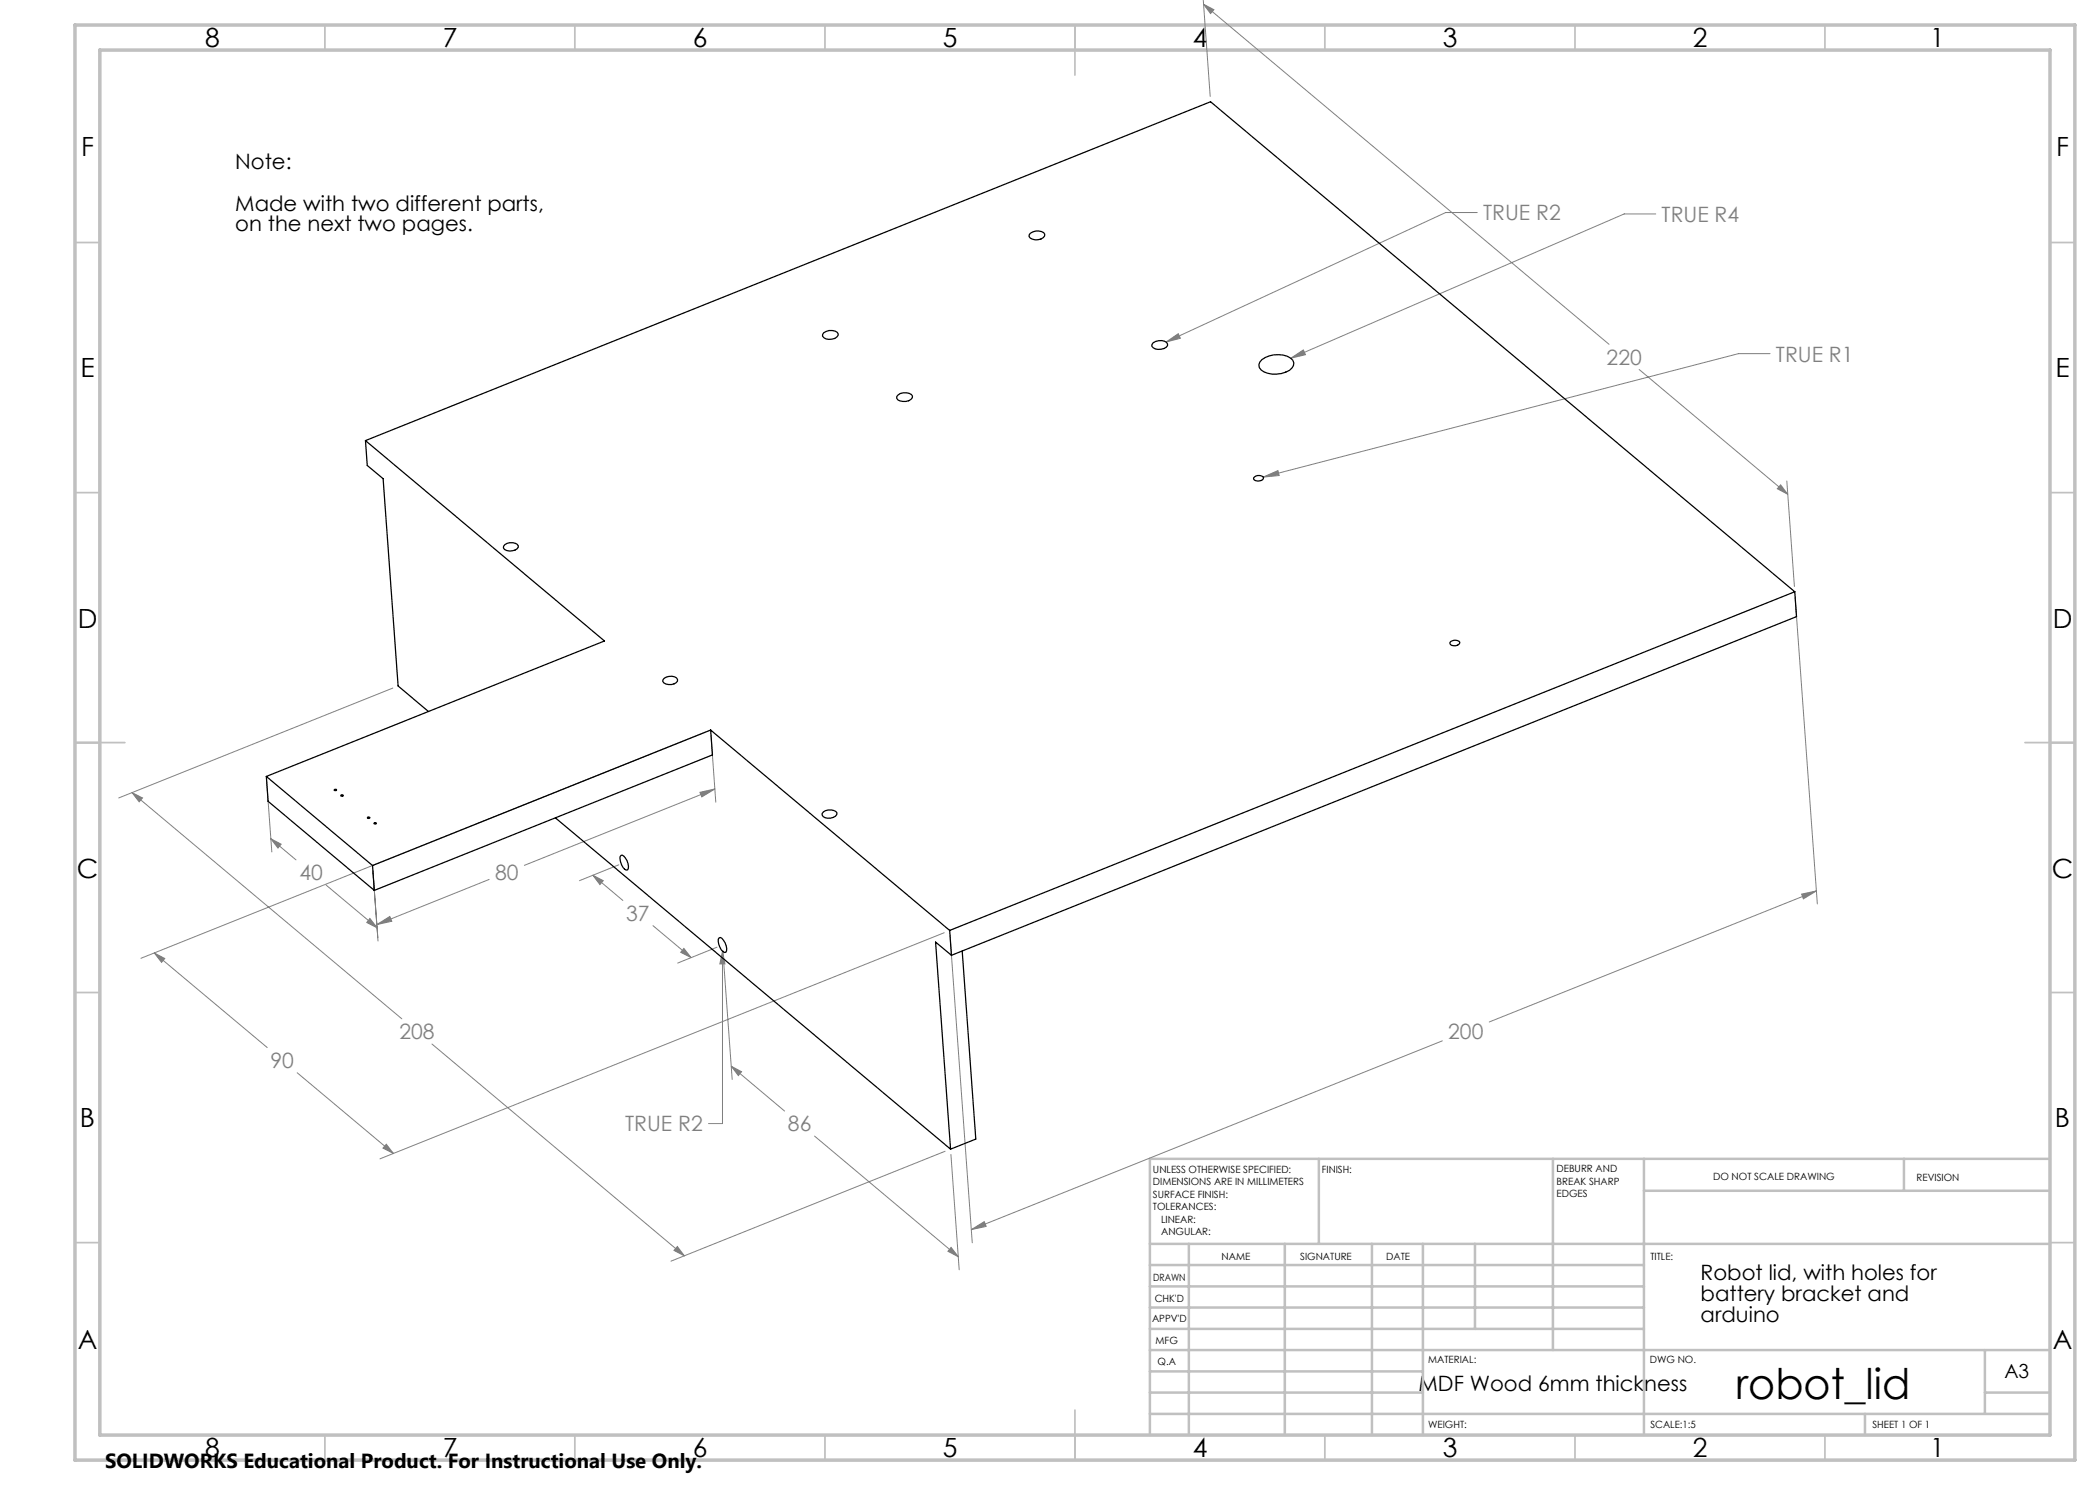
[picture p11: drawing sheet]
<svg xmlns="http://www.w3.org/2000/svg" width="420mm" height="297mm" viewBox="0 0 420 297" stroke-linecap="round" stroke-linejoin="round" font-family="sans-serif">
<g fill="none" stroke="#808080" stroke-width=".2">
<path d="M240.6 -.1l1.4 19.4M240.7 .8l81.1 68.1M240.7 .8l2.1 1.1-.7 .8zM295.5 42.5h-6.4l-55.9 25.9M331.2 42.8h-6.4l-66.6 28.8M233.2 68.4l2.5-1.7 .4 1zM258.2 71.6l2.5-1.6 .4 .9zM327.8 73.9l29.7 24.9M354 70.7h-6.3l-95.1 24.7M252.6 95.4l3-1.3 .2 1zM356.1 97l1.4 1.8-2-1zM357.4 96.2l1.5 21.1"/>
<path d="M359 119.4l4.5 61.4M78.6 137.6l-54.9 22M26.4 158.5l54 45.3M26.4 158.5l2.1 1.1-.7 .8zM53.3 156.3l1.1 14.1M140 158.5l3-.7-2.6 1.6zM141 146.4l-112.8 45.3M142.2 147.1l1 13.3M143 157.8l-38.1 15.3M54.2 167.7l5 4.3M54.2 167.7l2 1.1-.6 .8zM65.2 177l10.2 8.6"/>
<path d="M97.8 175.9l-22.4 9M118.6 175l6 5.1M118.6 175l2.1 1.1-.7 .8zM123.8 173l-7.9 3.1M360.3 178.8l3-.6-2.6 1.6zM363.3 178.2l-65.4 26.2M30.9 190.6l22.5 18.9M30.9 190.6l2 1.1-.6 .8zM74 183.7l1.4 1.9-2.1-1.1zM75.4 184.9l2.6-1.6 .4 1zM75.6 187.5l-1-13.3 1 14M130.6 185.1l7.6 6.4"/>
<path d="M136.8 189.7l1.4 1.8-2.1-1zM143.4 189.4l-7.9 3.2M144.5 190.2v34.5h-2.8M144.5 190.2l.5 2.6h-1zM144.6 190.1l1.8 25.8M188.8 186.5l-112.8 45.3M190 187.1l4.5 61.5M59.4 214.6l19.3 16.1M86.4 208.8l50.5 42.4M146.3 213.3l10.6 8.9M146.3 213.3l2 1-.6 .8zM288.5 208.2l-94.2 37.7"/>
<path d="M77.3 228.8l1.4 1.9-2.1-1.1zM162.9 227.2l28.8 24.2M189 230.3l-54.8 21.9M190.2 230.9l1.6 23.1M135.5 249.3l1.4 1.9-2.1-1.1zM190.2 249.5l1.5 1.9-2.1-1.1zM194.3 245.9l2.6-1.6 .3 1z"/>
</g>
<g fill="none" stroke="#c0c0c0" stroke-width=".35">
<path d="M65 5v5M115 5v5M165 5v5M215 5v10M265 5v5M315 5v5M365 5v5M15 48.5h5M410 48.5h5M15 98.5h5M410 98.5h5M15 148.5h10"/>
<path d="M405 148.5h10M15 198.5h5M410 198.5h5M15 248.5h5M410 248.5h5M65 287v5M115 287v5M165 287v5M215 282v10M265 287v5M315 287v5M365 287v5"/>
</g>
<g fill="none" stroke="#c0c0c0" stroke-width=".5">
<path d="M263.8 231.8v17M310.6 231.8v38.2M328.8 231.8v55.2M328.8 238.2h81.2M380.8 231.8v6.4M410 231.8h-180v55.2M230 248.8h180M230 257.3h98.8M230 253h98.8M237.8 248.8v38.2M257 248.8v38.2M274.4 248.8v38.2"/>
<path d="M284.6 248.8v38.2M295 248.8v17M230 265.8h98.8M230 261.5h98.8M230 278.5h54.6M230 274.3h54.6M230 270h180M397 278.5h13M397 270v12.8M230 282.8h180M373 282.8v4.2"/>
</g>
<path d="M15 5h400v287h-400zM20 10h390v277h-390z" fill="none" stroke="#c0c0c0" stroke-width=".7"/>
<path d="M194.3 245.9l2.6-1.6 .3 1zM360.3 178.8l3-.6-2.6 1.6zM135.5 249.3l1.4 1.9-2.1-1.1zM26.4 158.5l2.1 1.1-.7 .8zM30.9 190.6l2 1.1-.6 .8zM77.3 228.8l1.4 1.9-2.1-1.1zM74 183.7l1.4 1.9-2.1-1.1zM54.2 167.7l2 1.1-.6 .8zM75.4 184.9l2.6-1.6 .4 1zM140 158.5l3-.7-2.6 1.6zM356.1 97l1.4 1.8-2-1zM240.7 .8l2.1 1.1-.7 .8zM258.2 71.6l2.9-.7-.4-.9zM233.2 68.4l2.9-.7-.4-1zM252.6 95.4l3.2-.3-.2-1zM144.5 190.2l-.5 2.6h1zM136.8 189.7l1.4 1.8-2.1-1zM118.6 175l2.1 1.1-.7 .8zM146.3 213.3l2 1-.6 .8zM190.2 249.5l1.5 1.9-2.1-1.1z" fill="#808080"/>
<g fill="none" stroke="#000" stroke-width=".25">
<path d="M206.1 46.6a2.13 2.13 0 0 1 2.9 .2 1.21 1.21 0 0 1-1.4 1.1 1.78 1.78 0 0 1-1.8-.6v-.3zM164.8 66.5a2.13 2.13 0 0 1 2.8 .2 1.21 1.21 0 0 1-1.3 1.1 1.63 1.63 0 0 1-1.8-.6v-.4zM179.6 79a2.15 2.15 0 0 1 2.9 .2 1.21 1.21 0 0 1-1.3 1.1 1.7 1.7 0 0 1-1.8-.6v-.4zM230.6 68.5a2.08 2.08 0 0 1 2.9 .3 1.16 1.16 0 0 1-1.3 1 1.69 1.69 0 0 1-1.8-.6zM252.4 71.9a5.3 5.3 0 0 1 5.7-.3 1.36 1.36 0 0 1 .7 1.3 1.36 1.36 0 0 1-.9 1.2 5.5 5.5 0 0 1-5.7-.1 1.29 1.29 0 0 1 .2-2.1zM73.1 88.1l169-67.7 116.9 98M73.1 88.1l47.8 40.1-67.6 27.1M73.1 88.1l.3 5 3.2 2.6 3 41.5 6.1 5.1M250.9 95.4a1.3 1.3 0 0 1 1.8 .1 1.19 1.19 0 0 1-2 .3zM101 108.9a2.01 2.01 0 0 1 2.6 .2 1.09 1.09 0 0 1-1.2 1.1 1.55 1.55 0 0 1-1.7-.6zM359 118.4l-169.1 67.7M359 118.4l.3 4.9-169 67.8"/>
<path d="M132.8 135.7a1.91 1.91 0 0 1 2.7 .2 1.09 1.09 0 0 1-1.2 1 1.63 1.63 0 0 1-1.7-.6v-.3zM290.2 128.3a1.4 1.4 0 0 1 1.8 .1 1.14 1.14 0 0 1-2 .3zM53.3 155.3l21.2 17.8M53.3 155.3l.3 5 21.3 17.8M66.9 157.9h.4a.19 .19 0 0 1-.2 .2 .19 .19 0 0 1-.2-.2zM142.1 146l47.8 40.1M142.1 146l-67.6 27.1M142.1 146l.4 5-67.6 27.1M74.5 173.1l.4 5M111.1 163.6l79 66.2M124.2 171.1l.2-.1a2.58 2.58 0 0 1 1.1 3 1.17 1.17 0 0 1-1.2-1 1.93 1.93 0 0 1-.1-1.9zM164.7 162.4a2.06 2.06 0 0 1 2.7 .2 1.69 1.69 0 0 1-2.4 .9l-.6-.5v-.3z"/>
<path d="M143.8 187.6l.3-.1a2.64 2.64 0 0 1 1.1 3 1.22 1.22 0 0 1-1.2-1.1 1.93 1.93 0 0 1-.2-1.8zM189.9 186.1l.4 5M190.3 191.1l-3.2-2.7 3 41.4M192.4 190.2l2.8 37.6-5.1 2"/>
<circle cx="68.4" cy="159.1" r=".21"/>
<circle cx="73.8" cy="163.6" r=".21"/>
<circle cx="75.1" cy="164.7" r=".2"/>
</g>
<text font-size="8.5" x="347.2" y="279.7">robot_lid</text>
<g font-size="5.3">
<text x="41" y="9.5">8</text>
<text x="88.5" y="9.5">7</text>
<text x="138.5" y="9.5">6</text>
<text x="188.5" y="9.5">5</text>
<text x="238.5" y="9.5">4</text>
<text x="288.5" y="9.5">3</text>
<text x="338.5" y="9.5">2</text>
<text x="386" y="9.5">1</text>
<text x="16.2" y="31.2">F</text>
<text x="411.2" y="31.2">F</text>
<text x="16.1" y="75.5">E</text>
<text x="411.1" y="75.5">E</text>
<text x="15.5" y="125.5">D</text>
<text x="410.5" y="125.5">D</text>
<text x="15.4" y="175.5">C</text>
<text x="410.4" y="175.5">C</text>
<text x="16" y="225.5">B</text>
<text x="411" y="225.5">B</text>
<text x="15.5" y="269.7">A</text>
<text x="410.5" y="269.7">A</text>
<text x="41" y="291.5">8</text>
<text x="88.5" y="291.5">7</text>
<text x="138.5" y="291.5">6</text>
<text x="188.5" y="291.5">5</text>
<text x="238.5" y="291.5">4</text>
<text x="288.5" y="291.5">3</text>
<text x="338.5" y="291.5">2</text>
<text x="386" y="291.5">1</text>
</g>
<g font-size="4.2">
<text x="47" y="33.8">Note:</text>
<text x="47" y="42.1">Made with two different parts,</text>
<text x="47" y="46.3">on the next two pages.</text>
<text x="340.1" y="256">Robot lid, with holes for</text>
<text x="340.1" y="260.2">battery bracket and</text>
<text x="340.1" y="264.4">arduino</text>
<text x="283.7" y="278.2">MDF Wood 6mm thickness</text>
</g>
<g font-size="4.2" fill="#808080">
<text x="296.6" y="44.1">TRUE R2</text>
<text x="332.3" y="44.4">TRUE R4</text>
<text x="321.3" y="73">220</text>
<text x="355.2" y="72.3">TRUE R1</text>
<text x="59.9" y="176.1">40</text>
<text x="99" y="176.1">80</text>
<text x="125.3" y="184.2">37</text>
<text x="79.9" y="207.9">208</text>
<text x="289.6" y="207.9">200</text>
<text x="54.1" y="213.6">90</text>
<text x="125" y="226.3">TRUE R2</text>
<text x="157.6" y="226.3">86</text>
</g>
<text font-size="4.1" x="21" y="293.7">SOLIDWORKS Educational Product. For Instructional Use Only.</text>
<text font-size="3.9" x="400.9" y="275.5">A3</text>
<g font-size="2">
<text x="230.6" y="234.6">UNLESS OTHERWISE SPECIFIED:</text>
<text x="230.6" y="237.1">DIMENSIONS ARE IN MILLIMETERS</text>
<text x="230.6" y="239.6">SURFACE FINISH:</text>
<text x="264.4" y="234.6">FINISH:</text>
<text x="311.3" y="234.5">DEBURR AND</text>
<text x="311.3" y="237">BREAK SHARP</text>
<text x="311.3" y="239.5">EDGES</text>
<text x="342.6" y="236">DO NOT SCALE DRAWING</text>
<text x="383.3" y="236.2">REVISION</text>
<text x="230.6" y="242.1">TOLERANCES:</text>
<text x="232.2" y="244.6">LINEAR:</text>
<text x="232.2" y="247.1">ANGULAR:</text>
<text x="244.3" y="252">NAME</text>
<text x="260" y="251.9">SIGNATURE</text>
<text x="277.2" y="251.9">DATE</text>
<text x="330.1" y="251.9">TITLE:</text>
<text x="230.6" y="256.1">DRAWN</text>
<text x="230.9" y="260.3">CHK'D</text>
<text x="230.4" y="264.4">APPV'D</text>
<text x="231.1" y="268.8">MFG</text>
<text x="231.5" y="273">Q.A</text>
<text x="285.6" y="272.5">MATERIAL:</text>
<text x="330" y="272.5">DWG NO.</text>
<text x="285.6" y="285.5">WEIGHT:</text>
<text x="330.1" y="285.6">SCALE:1:5</text>
<text x="374.5" y="285.6">SHEET 1 OF 1</text>
</g>
</svg>
